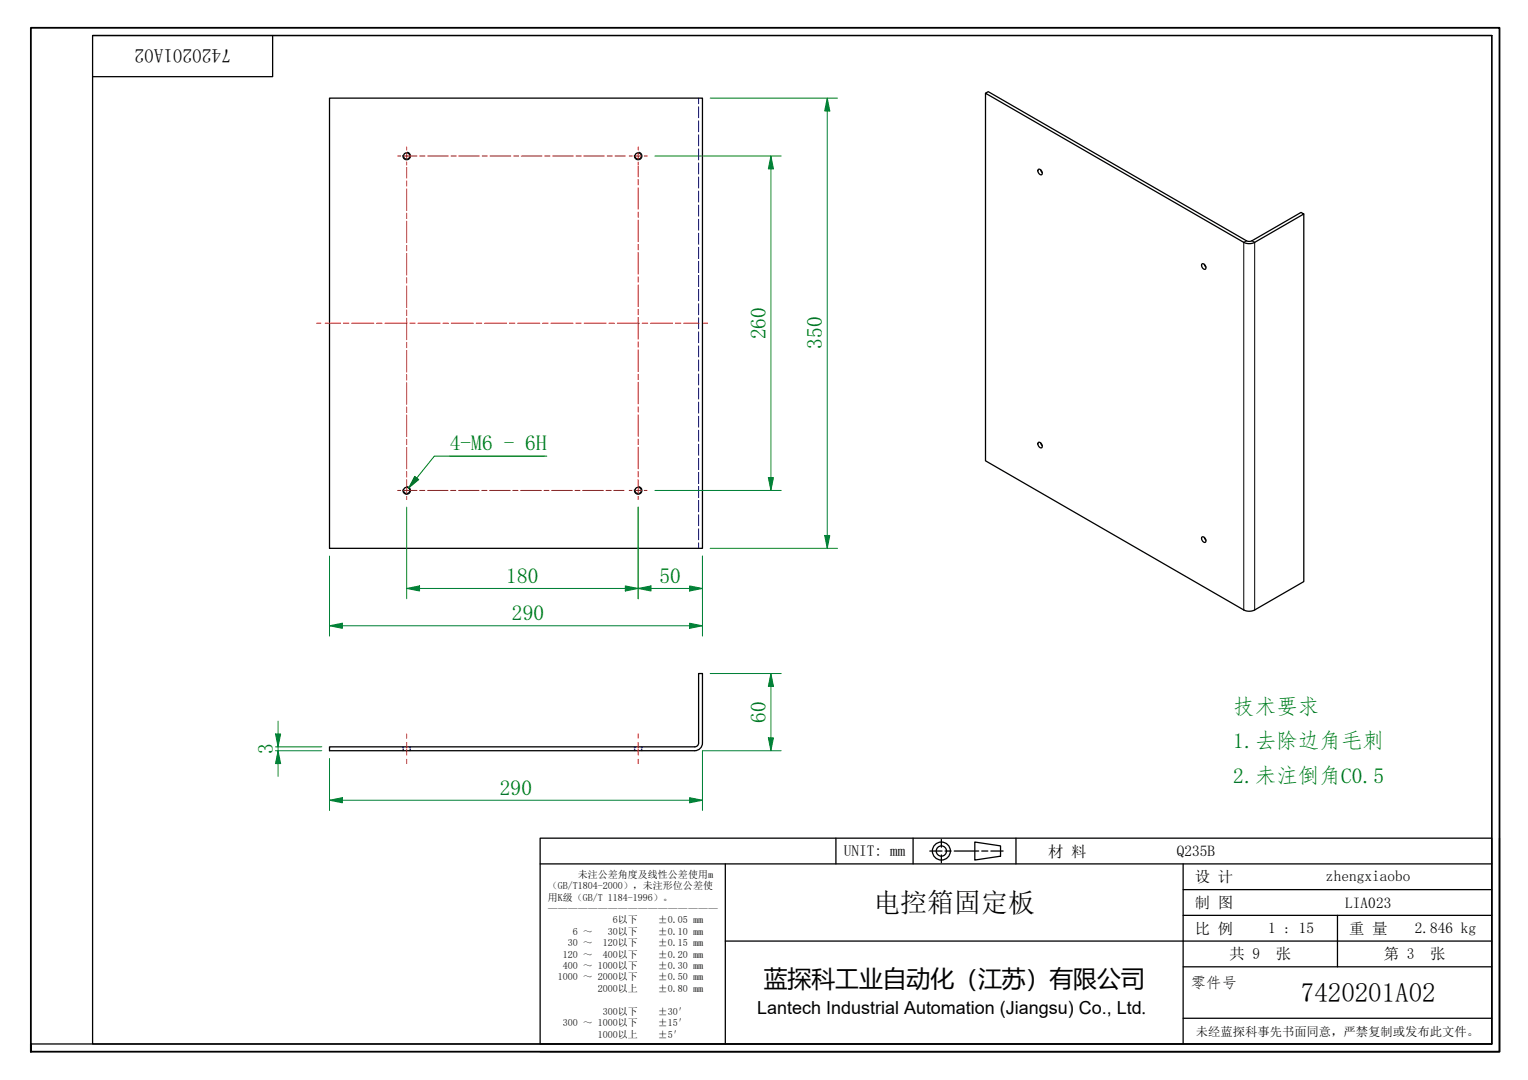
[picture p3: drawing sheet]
<svg xmlns="http://www.w3.org/2000/svg" width="297mm" height="210mm" viewBox="0 0 297 210" stroke-linecap="round" stroke-linejoin="round" font-family="sans-serif">
<g fill="none" stroke="#00f" stroke-width=".19">
<path d="M135.8 19.1v1.1M135.8 20.7v2.2M135.8 23.4v2.2M135.8 26.2v2.2M135.8 28.9v2.2M135.8 31.7v2.1M135.8 34.4v2.2M135.8 37.1v2.2M135.8 39.9v2.1M135.8 42.6v2.2M135.8 45.3v2.2M135.8 48.1v2.1"/>
<path d="M135.8 50.8v2.2M135.8 53.5v2.2M135.8 56.3v2.1M135.8 59v2.2M135.8 61.7v2.2M135.8 64.5v2.1M135.8 67.2v2.2M135.8 69.9v2.2M135.8 72.7v2.2M135.8 75.4v2.2M135.8 78.1v2.2M135.8 80.9v2.2"/>
<path d="M135.8 83.6v2.2M135.8 86.3v2.2M135.8 89.1v2.2M135.8 91.8v2.2M135.8 94.5v2.2M135.8 97.3v2.2M135.8 100v2.2M135.8 102.7v2.2M135.8 105.5v1.1M78.3 145.2v.2M78.3 145.7v.2M78.4 145.2v.2"/>
<path d="M78.4 145.7v.2M79.7 145.2v.2M79.7 145.7v.2M79.8 145.2v.2M79.8 145.7v.2M123.3 145.2v.2M123.3 145.7v.2M123.4 145.2v.2M123.4 145.7v.2M124.7 145.2v.2M124.7 145.7v.2M124.8 145.2v.2"/>
<path d="M124.8 145.7v.2"/>
</g>
<g fill="none" stroke="#000" stroke-width=".25">
<path d="M64.1 19.1h72.5v87.5h-72.5zM191.6 18.1l.5-.3 50.4 29.1 .9-.1 9.5-5.5 .6 .3-9.6 5.5-.9 .3-1-.2-50.4-29.1v71.5l50.2 28.9 .6 .3h.9l.6-.3 9.6-5.5v-71.4M201.9 32.9a.71 .71 0 0 1 .6 1.1 .71 .71 0 0 1-.6-1.1zM202.3 33l.3 .5M233.7 51.3a.71 .71 0 0 1 .6 1 .71 .71 0 0 1-.6-1zM234.1 51.4l.3 .5M201.9 86a.71 .71 0 0 1 .6 1 .71 .71 0 0 1-.6-1zM202.3 86.1l.3 .5M233.7 104.3a.71 .71 0 0 1 .6 1.1 .71 .71 0 0 1-.6-1.1zM234.1 104.5l.3 .5M64.1 145.2h71a.75 .75 0 0 0 .7-.8v-13.5h.8v13.5a1.5 1.5 0 0 1-1.5 1.5h-71z"/>
<circle cx="79.1" cy="30.3" r=".62"/>
<circle cx="124.1" cy="30.3" r=".62"/>
<circle cx="79.1" cy="95.3" r=".62"/>
<circle cx="124.1" cy="95.3" r=".62"/>
</g>
<path d="M79.2 29.6a.75 .75 0 0 1 .6 .9 .75 .75 0 0 1-.9 .6 .75 .75 0 0 1-.6-.9M124.2 29.6a.75 .75 0 0 1 .6 .9 .75 .75 0 0 1-.9 .6 .75 .75 0 0 1-.6-.9M242.3 46.8l-.5 .3v71.4M243.4 46.8l.5 .3v71.4M79.2 94.6a.75 .75 0 0 1 .6 .9 .75 .75 0 0 1-.9 .6 .75 .75 0 0 1-.6-.9M124.2 94.6a.75 .75 0 0 1 .6 .9 .75 .75 0 0 1-.9 .6 .75 .75 0 0 1-.6-.9" fill="none" stroke="#000" stroke-width=".19"/>
<path d="M6 204.4v-1.5v1.5M6 202.9v-197.5h285.5v199h-285.5" fill="none" stroke="#000" stroke-width=".35"/>
<path d="M18 6.9h272v196h-272zM18 6.9h272M53 6.9v8h-35M290 6.9v196h-284" fill="none" stroke="#000" stroke-width=".25"/>
<g fill="none" stroke="#000" stroke-width=".25">
<path d="M105 162.9h185v40h-185zM105 167.9h185M141 167.9v35M162.5 162.9v5M177.5 162.9v5M180.8 165.4h2.3M183 163.2v1.5M183 166.2v1.5M183.7 165.4h1.2M185.5 165.4h4.8M189.5 163.7l5 .7v2l-5 .8zM190.8 165.4h1.2"/>
<path d="M192.6 165.4h2.4M197.5 162.9v5M230 167.9v35M230 177.9h60M230 172.9h60M260 177.9v10M291.5 162.9v41.5h-186.5M141 182.9h149M230 197.9h60M230 187.9h60"/>
<circle cx="183" cy="165.4" r="1.75"/>
<circle cx="183" cy="165.4" r="1"/>
</g>
<path d="M160.8 19.1v2.5" fill="none" stroke="#00803f" stroke-width=".19"/>
<path d="M160.8 19.1l.5 2.5h-1z" fill="#00803f"/>
<path d="M160.8 19.1l.5 2.5h-1zM160.8 104.1v2.5" fill="none" stroke="#00803f" stroke-width=".19"/>
<path d="M160.3 104.1h1l-.5 2.5z" fill="#00803f"/>
<path d="M138.1 19.1h24.7M160.8 21.6v82.5M138.1 106.6h24.7M160.3 104.1h1l-.5 2.5zM64.1 121.6h2.5" fill="none" stroke="#00803f" stroke-width=".19"/>
<path d="M64.1 121.6l2.5-.5v1z" fill="#00803f"/>
<path d="M64.1 121.6l2.5-.5v1zM134.1 121.6h2.5" fill="none" stroke="#00803f" stroke-width=".19"/>
<path d="M134.1 121.1l2.5 .5-2.5 .5z" fill="#00803f"/>
<path d="M64.1 108.1v15.5M136.6 108.1v15.5M66.6 121.6h67.5M134.1 121.1l2.5 .5-2.5 .5zM64.1 155.5h2.5" fill="none" stroke="#00803f" stroke-width=".19"/>
<path d="M64.1 155.5l2.5-.5v1z" fill="#00803f"/>
<path d="M64.1 155.5l2.5-.5v1zM134.1 155.5h2.5" fill="none" stroke="#00803f" stroke-width=".19"/>
<path d="M134.1 155l2.5 .5-2.5 .5z" fill="#00803f"/>
<path d="M64.1 147.4v10.1M66.6 155.5h67.5M134.1 155l2.5 .5-2.5 .5zM136.6 145.9v11.6M149.9 143.4v2.5" fill="none" stroke="#00803f" stroke-width=".19"/>
<g fill="none" stroke="#f00" stroke-width=".19">
<path d="M77.3 30.3h.6M78.5 30.3h2.6M79.1 28.6v.6M79.1 29.7v1.2M79.1 31.5v.6M79.1 32.5v2.1M79.1 35.1v1.1M79.1 36.7v4.2M81.6 30.3h1M83.1 30.3h4.1M87.7 30.3h1M89.2 30.3h4"/>
<path d="M93.7 30.3h1.1M95.3 30.3h4M99.8 30.3h1M101.3 30.3h4.1M105.9 30.3h1M107.4 30.3h4.1M112 30.3h1M113.5 30.3h4M118 30.3h1.1M119.6 30.3h2M122.3 30.3h.6M123.5 30.3h1.1"/>
<path d="M124.1 28.6v.6M124.1 29.7v1.2M124.1 31.5v.6M124.1 32.3v2.1M124.1 34.9v1M124.1 36.5v4.2M125.2 30.3h.6M79.1 41.4v1.1M79.1 43v4.2M79.1 47.7v1.1M79.1 49.3v4.2M79.1 54v1"/>
<path d="M79.1 55.6v4.1M124.1 41.2v1.1M124.1 42.8v4.2M124.1 47.5v1.1M124.1 49.1v4.2M124.1 53.8v1.1M124.1 55.4v4.2M79.1 60.3v1M79.1 61.8v4.2M79.1 66.5v1.1M79.1 68.1v4.2M79.1 72.8v1.1"/>
<path d="M79.1 74.4v4.2M79.1 79.1v1M124.1 60.1v1.1M124.1 61.7v4.2M124.1 66.4v1.1M124.1 68v4.2M124.1 72.7v1.1M124.1 74.3v4.2M124.1 79v1.1M77.3 95.3h.6M78.5 95.3h2.6M79.1 80.7v4.2"/>
<path d="M79.1 85.4v1M79.1 86.9v4.2M79.1 91.7v1M79.1 93.2v2.7M79.1 96.5v.6M81.6 95.3h1M83.1 95.3h4M87.6 95.3h1M89.1 95.3h4M93.7 95.3h1M95.2 95.3h4M99.7 95.3h1"/>
<path d="M101.2 95.3h4M105.7 95.3h1M107.2 95.3h4.1M111.8 95.3h1M113.3 95.3h4M117.8 95.3h1M119.3 95.3h2M122.3 95.3h.6M123.5 95.3h1.1M124.1 80.6v4.2M124.1 85.3v1.1M124.1 86.9v4.2"/>
<path d="M124.1 91.6v1.1M124.1 93.2v2.7M124.1 96.5v.6M125.2 95.3h.6"/>
</g>
<path d="M149.4 143.4h1l-.5 2.5z" fill="#00803f"/>
<path d="M149.9 130.9v2.5M149.4 143.4h1l-.5 2.5z" fill="none" stroke="#00803f" stroke-width=".19"/>
<path d="M149.9 130.9l.5 2.5h-1z" fill="#00803f"/>
<path d="M79.1 114.4h2.5M138.1 130.9h13.8M149.9 130.9l.5 2.5h-1zM149.9 133.4v10M136.6 145.9h15.3" fill="none" stroke="#00803f" stroke-width=".19"/>
<path d="M79.1 114.4l2.5-.5v1z" fill="#00803f"/>
<path d="M79.1 114.4l2.5-.5v1zM121.6 114.4h2.5" fill="none" stroke="#00803f" stroke-width=".19"/>
<path d="M121.6 113.9l2.5 .5-2.5 .5z" fill="#00803f"/>
<path d="M149.9 30.3v2.5M79.1 98.6v17.8M124.1 98.6v17.8M81.6 114.4h40M121.6 113.9l2.5 .5-2.5 .5z" fill="none" stroke="#00803f" stroke-width=".19"/>
<g fill="none" stroke="#f00" stroke-width=".19">
<path d="M61.6 62.8h.8M63.2 62.8h3M66.7 62.8h1.1M68.4 62.8h4.3M73.2 62.8h1.1M74.8 62.8h4.3M79.7 62.8h1M81.3 62.8h4.3M86.1 62.8h1.1M87.7 62.8h4.3M92.6 62.8h1M94.2 62.8h4.3"/>
<path d="M99 62.8h1.1M100.6 62.8h4.3M105.5 62.8h1.1M107.1 62.8h4.3M111.9 62.8h1.1M113.5 62.8h4.3M118.4 62.8h1.1M120 62.8h4.3M124.8 62.8h1.1M126.4 62.8h4.4M131.3 62.8h1.1M132.9 62.8h3"/>
<path d="M136.7 62.8h.9"/>
</g>
<path d="M149.9 30.3l.5 2.5h-1z" fill="#00803f"/>
<path d="M149.9 30.3l.5 2.5h-1zM149.9 92.8v2.5" fill="none" stroke="#00803f" stroke-width=".19"/>
<path d="M149.4 92.8h1l-.5 2.5z" fill="#00803f"/>
<path d="M127.3 30.3h24.6M149.9 32.8v60M127.3 95.3h24.6M149.4 92.8h1l-.5 2.5zM124.1 114.4h2.5" fill="none" stroke="#00803f" stroke-width=".19"/>
<path d="M124.1 114.4l2.5-.5v1z" fill="#00803f"/>
<path d="M124.1 114.4l2.5-.5v1zM134.1 114.4h2.5" fill="none" stroke="#00803f" stroke-width=".19"/>
<path d="M134.1 113.9l2.5 .5-2.5 .5z" fill="#00803f"/>
<path d="M124.1 98.6v17.8M126.6 114.4h7.5M134.1 113.9l2.5 .5-2.5 .5zM136.6 108.1v8.3" fill="none" stroke="#00803f" stroke-width=".19"/>
<path d="M81 92.9l-1.6 1.9M87.4 88.7h18.9" fill="none" stroke="#008000" stroke-width=".19"/>
<path d="M80.6 92.6l.8 .6-2 1.6z" fill="#008000"/>
<path d="M80.6 92.6l.8 .6-2 1.6zM105.8 88.7h-21.4l-3.4 4.2" fill="none" stroke="#008000" stroke-width=".19"/>
<path d="M54.1 142.7v2.5" fill="none" stroke="#00803f" stroke-width=".19"/>
<path d="M53.6 142.7h1l-.5 2.5z" fill="#00803f"/>
<path d="M53.6 142.7h1l-.5 2.5zM54.1 145.9v2.5" fill="none" stroke="#00803f" stroke-width=".19"/>
<path d="M54.1 145.9l.5 2.5h-1z" fill="#00803f"/>
<path d="M53.6 145.9h9M53.6 145.2h9M54.1 145.9l.5 2.5h-1zM54.1 140.2v2.5M54.1 145.2v.7M54.1 148.4v2.5" fill="none" stroke="#00803f" stroke-width=".19"/>
<path d="M79.1 142.7v.8M79.1 144.3v1.1M79.1 145.7v1M79.1 147.6v.8M124.1 142.7v.8M124.1 144.3v1.1M124.1 145.7v1M124.1 147.6v.8" fill="none" stroke="#f00" stroke-width=".19"/>
<g font-size="5.2">
<text x="169.8" y="177.3">电控箱固定板</text>
<text x="252.9" y="194.8">7420201A02</text>
</g>
<text font-size="4.6" x="148.5" y="191.9">蓝探科工业自动化（江苏）有限公司</text>
<g font-size="4.2" fill="#008000">
<text x="148.8" y="66" transform="rotate(-90 148.8 66)">260</text>
<text x="159.8" y="67.8" transform="rotate(-90 159.8 67.8)">350</text>
<text x="87.4" y="87.5">4-M6 - 6H</text>
<text x="98.4" y="113.3">180</text>
<text x="128.2" y="113.3">50</text>
<text x="99.5" y="120.6">290</text>
<text x="148.8" y="140.5" transform="rotate(-90 148.8 140.5)">60</text>
<text x="239.7" y="138.7">技术要求</text>
<text x="53" y="146.6" transform="rotate(-90 53 146.6)">3</text>
<text x="239.7" y="145.5">1.去除边角毛刺</text>
<text x="97.2" y="154.5">290</text>
<text x="239.7" y="152.2">2.未注倒角C0.5</text>
</g>
<text font-size="3.7" x="44.9" y="9.6" transform="rotate(180 44.9 9.6)">7420201A02</text>
<text font-size="3.5" x="147.2" y="197.1">Lantech Industrial Automation (Jiangsu) Co., Ltd.</text>
<g font-size="3">
<text x="164" y="166.4">UNIT: mm</text>
<text x="203.8" y="166.5">材 料</text>
<text x="228.8" y="166.3">Q235B</text>
<text x="232.3" y="171.5">设 计</text>
<text x="257.8" y="171.2">zhengxiaobo</text>
<text x="232.3" y="176.5">制 图</text>
<text x="261.5" y="176.4">LIA023</text>
<text x="232.3" y="181.5">比 例</text>
<text x="246.5" y="181.4">1 : 15</text>
<text x="262.3" y="181.5">重 量</text>
<text x="275" y="181.2">2.846 kg</text>
<text x="231.5" y="192">零件号</text>
<text x="239" y="186.5">共 9</text>
<text x="248" y="186.5">张</text>
<text x="269" y="186.5">第 3</text>
<text x="278" y="186.5">张</text>
</g>
<text font-size="2.4" x="232.5" y="201.3">未经蓝探科事先书面同意，严禁复制或发布此文件。</text>
<g font-size="1.9">
<text x="106.5" y="172.8">（GB/T1804-2000），未注形位公差使</text>
<text x="112.3" y="170.6">未注公差角度及线性公差使用m</text>
<text x="106.5" y="175">用K级（GB/T 1184-1996）。</text>
<text x="106.5" y="177.2">—————————————————</text>
<text x="119.1" y="179.5">6以下</text>
<text x="127.9" y="179.5">±0.05 mm</text>
<text x="110.4" y="183.9">30 ～</text>
<text x="111.4" y="181.7">6 ～</text>
<text x="117.2" y="183.9">120以下</text>
<text x="118.2" y="181.7">30以下</text>
<text x="127.9" y="181.7">±0.10 mm</text>
<text x="127.9" y="183.9">±0.15 mm</text>
<text x="108.4" y="190.6">1000 ～ 2000以下</text>
<text x="109.4" y="186.1">120 ～</text>
<text x="109.4" y="188.3">400 ～ 1000以下</text>
<text x="117.2" y="186.1">400以下</text>
<text x="127.9" y="186.1">±0.20 mm</text>
<text x="127.9" y="188.3">±0.30 mm</text>
<text x="127.9" y="190.6">±0.50 mm</text>
<text x="116.2" y="192.8">2000以上</text>
<text x="117.2" y="197.2">300以下</text>
<text x="127.9" y="192.8">±0.80 mm</text>
<text x="127.9" y="197.2">±30′</text>
<text x="109.4" y="199.4">300 ～ 1000以下</text>
<text x="116.2" y="201.7">1000以上</text>
<text x="127.9" y="199.4">±15′</text>
<text x="127.9" y="201.7">±5′</text>
</g>
</svg>
